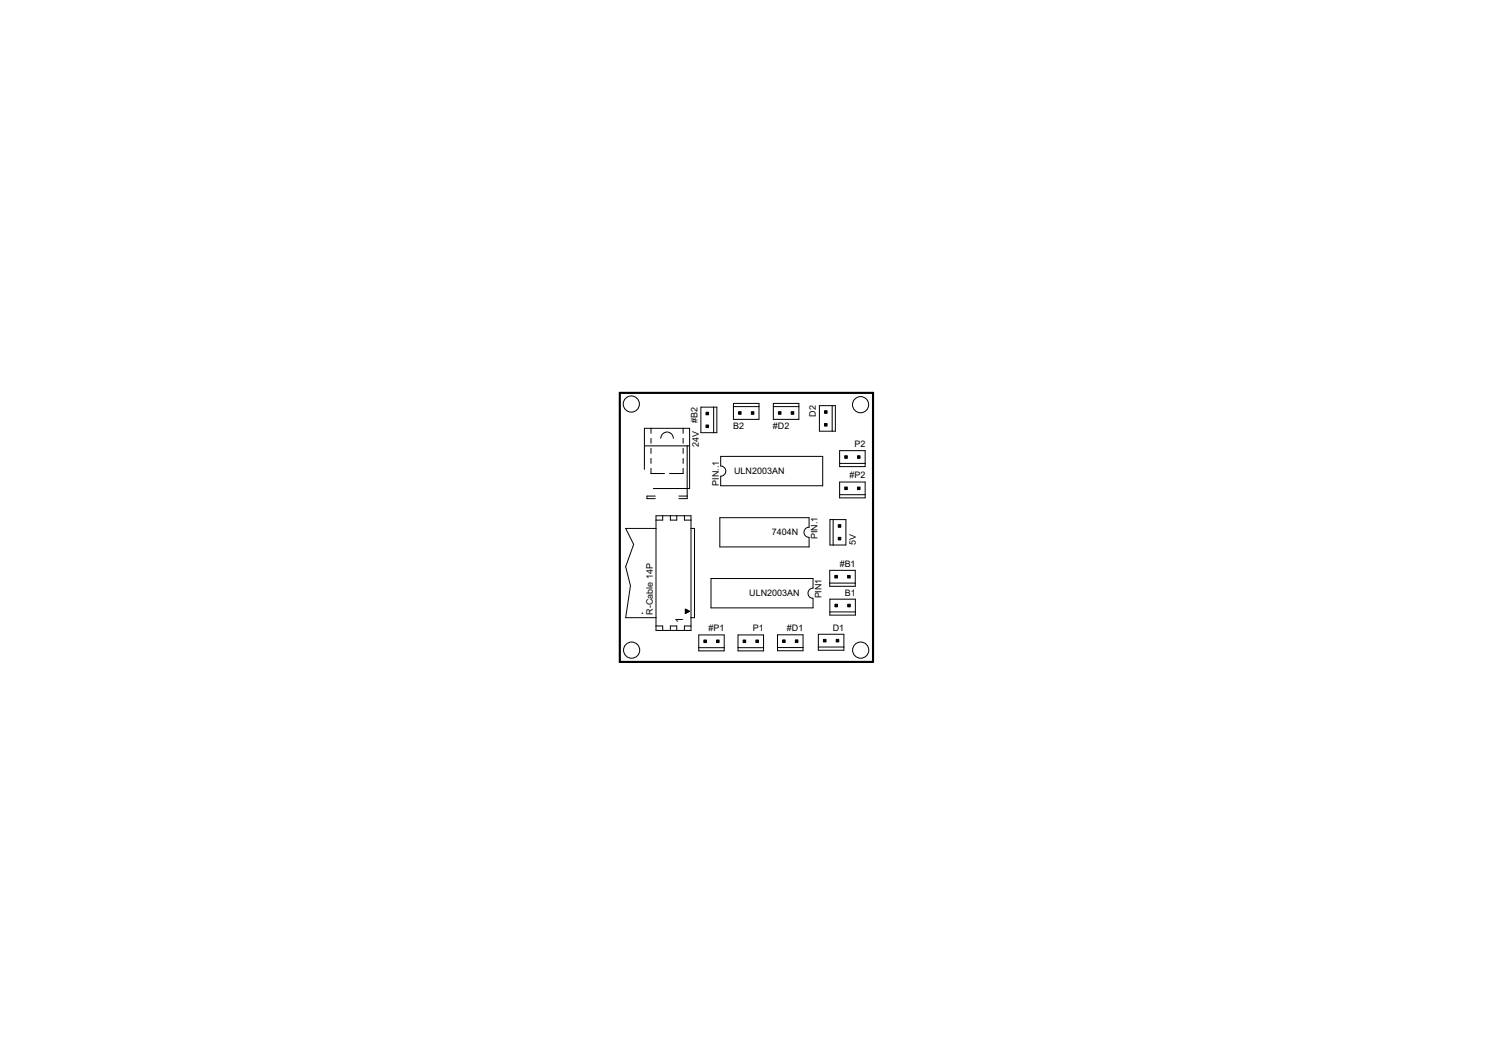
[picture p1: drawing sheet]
<svg xmlns="http://www.w3.org/2000/svg" width="297mm" height="210mm" viewBox="0 0 297 210" stroke-linecap="round" stroke-linejoin="round" font-family="sans-serif">
<g fill="#000" stroke="#000" stroke-width=".2">
<path d="M140.5 84.6h.5v.5h-.5zM140.5 82h.5v.5h-.5zM146.9 81.9h.5v.5h-.5zM149.5 81.9h.5v.5h-.5zM154.9 81.9h.5v.5h-.5zM157.4 81.9h.5v.5h-.5zM164 84.3h.5v.5h-.5zM164 81.7h.5v.5h-.5zM168.1 96.9h.5v.5h-.5zM168.1 90.7h.5v.5h-.5zM170.6 96.9h.5v.5h-.5zM170.6 90.7h.5v.5h-.5z"/>
<path d="M166.1 114.5h.5v.5h-.5zM166.8 104.4h.5v.5h-.5zM166.8 106.9h.5v.5h-.5zM168.6 114.5h.5v.5h-.5zM136.4 121.6h.1v.4h-.1zM136.4 121.2h.1v.4h-.1zM136.5 121.4h.3v.5h-.3zM136.7 121.5h.3v.3h-.3zM140 127.3h.5v.5h-.5zM142.6 127.3h.5v.5h-.5zM147.8 127.3h.6v.5h-.6zM150.4 127.3h.5v.5h-.5z"/>
<path d="M155.7 127.3h.5v.5h-.5zM158.2 127.3h.5v.5h-.5zM163.8 127.2h.5v.5h-.5zM166.1 120.2h.5v.5h-.5zM166.4 127.2h.5v.5h-.5zM168.7 120.2h.5v.5h-.5z"/>
</g>
<g fill="#000" stroke="#000" stroke-width=".2">
<path d="M128.2 85.2h1.3zM128.2 88.7h8.5zM128.2 85.2v8.2zM128.7 98.7h1.7zM128.7 99.2h1.7zM128.7 98.7v.5zM129.5 85.2h6.4zM129.5 85.2v1zM129.5 87.2v1zM129.5 89.2v1zM129.5 91.2v1zM129.5 93.2v1z"/>
<path d="M129.5 94.2h2zM130 97.2h6.7zM131.5 94.2h.7zM133.2 94.2h.8zM134 94.2h1.9zM135.1 98.7h1.6zM135.1 99.2h1.6zM135.9 85.2h1.3zM135.9 85.2v1zM135.9 87.2v1zM135.9 89.2v1zM135.9 91.2v1z"/>
<path d="M135.9 93.2v1zM136.7 88.7h.5zM136.7 88.7v8.5zM136.7 97.2h.5zM136.7 97.2v1.5zM136.7 98.7v.5zM137.2 85.2v12zM139.4 81h2.6zM139.4 81v5.1zM142 81v5.1zM142 81h.6zM139.4 86.1h2.6z"/>
<path d="M142.6 81v5.1zM142 86.1h.6zM143.4 96.6h20.3zM143.4 90.8v1.9zM143.4 94.7v1.9zM145.9 80.9v2.5zM145.9 83.4h5.1zM145.9 80.3v.6zM145.9 80.9h5.1zM145.9 80.3h5.1zM151 80.9v2.5zM151 80.3v.6z"/>
<path d="M153.9 80.9v2.5zM153.9 83.4h5zM153.9 80.3v.6zM153.9 80.9h5zM153.9 80.3h5zM158.9 80.9v2.5zM158.9 80.3v.6zM163 80.7h2.6zM163 80.7v5.1zM143.4 90.8h20.3zM163.7 90.8v5.8zM165.6 80.7v5.1z"/>
<path d="M165.6 80.7h.6zM163 85.8h2.6zM166.2 80.7v5.1zM165.6 85.8h.6zM167 98.4h5.1zM167 99.1h5.1zM167 95.9v2.5zM167 98.4v.7zM167 92.2h5.1zM167 92.8h5.1zM167 89.7v2.5zM167 92.2v.6z"/>
<path d="M172.1 95.9v2.5zM167 95.9h5.1zM172.1 98.4v.7zM172.1 89.7v2.5zM167 89.7h5.1zM172.1 92.2v.6zM126.1 108.3l-1.6 4.5zM124.5 112.8l.9 3.7zM124.5 105.1l1.6 3.2zM124.5 105.1h6zM130.5 105.1v17.8zM130.5 102.6v.9z"/>
<path d="M130.5 103.5h1.3zM130.5 103.5v1.6zM131.8 102.6v.9zM130.5 102.6h1.3zM133.4 102.6v.9zM131.8 102.6h1.6zM133.4 103.5h1.2zM134.6 102.6v.9zM133.4 102.6h1.2zM136.2 102.6v.9zM136.2 103.5h1.3zM134.6 102.6h1.6z"/>
<path d="M137.5 105.1h.7zM136.2 102.6h1.3zM137.5 103.5v1.6zM137.5 102.6v.9zM138.2 105.1v17.8zM143.2 108.8h17.8zM143.2 103v5.8zM143.2 103h17.8zM161 106.9v1.9zM161 103v1.9zM141.5 115.1h20.3zM161.8 115.1v1.9z"/>
<path d="M165.1 116h5.1zM165.1 116.6h5.1zM165.1 113.5v2.5zM165.1 116v.6zM165.1 103.4v5zM165.1 103.4h.7zM165.8 103.4v5zM165.1 108.4h.7zM165.8 103.4h2.5zM165.8 108.4h2.5zM168.3 103.4v5zM170.2 113.5v2.5z"/>
<path d="M165.1 113.5h5.1zM170.2 116v.6zM170.2 119.2v2.6zM165.1 119.2h5.1zM125.4 116.5l-.9 6.4zM124.5 122.9h6zM130.5 125.4h1.3zM130.5 122.9v1.6zM130.5 124.5h1.3zM130.5 124.5v.9zM131.8 124.5v.9zM131.8 125.4h1.6z"/>
<path d="M133.4 124.5v.9zM133.4 124.5h1.2zM133.4 125.4h1.2zM134.6 124.5v.9zM134.6 125.4h1.6zM136.2 124.5v.9zM136.2 124.5h1.3zM136.2 125.4h1.3zM136.3 121.2v.9zM136.3 121.2l.9 .4zM136.3 122.1l.9-.5zM136.9 121.6h.3z"/>
<path d="M137.5 122.9h.7zM137.5 105.1v17.8zM137.5 124.5v.9zM137.5 122.9v1.6zM139 128.9h5.1zM139 129.5h5.1zM139 126.3v2.6zM139 128.9v.6zM141.5 120.9h20.3zM141.5 115.1v5.8zM144.1 126.3v2.6zM139 126.3h5.1z"/>
<path d="M144.1 128.9v.6zM146.8 128.9h5.1zM146.8 129.5h5.1zM146.8 126.3v2.6zM146.8 128.9v.6zM151.9 126.3v2.6zM146.8 126.3h5.1zM151.9 128.9v.6zM154.7 128.8h5.1zM154.7 129.5h5.1zM154.7 126.3v2.5zM154.7 128.8v.7z"/>
<path d="M159.8 126.3v2.5zM154.7 126.3h5.1zM159.8 128.8v.7zM161.8 119v1.9zM162.8 128.7h5.1zM162.8 129.4h5.1zM162.8 126.2v2.5zM162.8 128.7v.7zM165.1 121.8h5.1zM165.1 122.4h5.1zM165.1 119.2v2.6zM165.1 121.8v.6z"/>
<path d="M167.9 126.2v2.5zM162.8 126.2h5.1zM167.9 128.7v.7zM170.2 121.8v.6z"/>
</g>
<g fill="none" stroke="#000" stroke-width=".2">
<path d="M131.5 87.2a1.25 1.25 0 0 1 1.2-1.3 1.25 1.25 0 0 1 1.3 1.3M143.4 92.7a1.02 1.02 0 0 1 1 1 1.02 1.02 0 0 1-1 1M161 104.9a1.01 1.01 0 0 0-1.1 1 1.01 1.01 0 0 0 1.1 1M161.8 117a1.02 1.02 0 0 0-1.1 1 1.02 1.02 0 0 0 1.1 1"/>
<circle cx="125.6" cy="80.4" r="1.61"/>
<circle cx="171.2" cy="80.5" r="1.61"/>
<circle cx="125.7" cy="129.3" r="1.61"/>
<circle cx="171.2" cy="129.3" r="1.61"/>
</g>
<path d="M123.3 78.2v53.5zM123.3 78.2h50.4zM123.3 131.7h50.4zM173.7 78.2v53.5z" fill="#000" stroke="#000" stroke-width=".42"/>
<text font-size="2.8" x="127.9" y="122.3" transform="rotate(-90 127.9 122.3)">.</text>
<text font-size="2.4" x="135.9" y="124" transform="rotate(-90 135.9 124)">1</text>
<g font-size="2">
<text x="162.3" y="82.9" transform="rotate(-90 162.3 82.9)">D2</text>
<text x="138.7" y="84.1" transform="rotate(-90 138.7 84.1)">#B2</text>
<text x="139.1" y="89" transform="rotate(-90 139.1 89)">24V</text>
<text x="145.9" y="85.4">B2</text>
<text x="153.8" y="85.4">#D2</text>
<text x="170" y="89">P2</text>
<text x="146.1" y="94.4">ULN2003AN</text>
<text x="169" y="95.2">#P2</text>
<text x="143" y="96.6" transform="rotate(-90 143 96.6)">PIN..1</text>
<text x="153.5" y="106.5">7404N</text>
<text x="162.6" y="107.3" transform="rotate(-90 162.6 107.3)">PIN.1</text>
<text x="167.1" y="112.8">#B1</text>
<text x="170.3" y="108.5" transform="rotate(-90 170.3 108.5)">5V</text>
<text x="149.1" y="118.7">ULN2003AN</text>
<text x="163.4" y="119.1" transform="rotate(-90 163.4 119.1)">PIN1</text>
<text x="168.1" y="118.5">B1</text>
<text x="129.9" y="122.3" transform="rotate(-90 129.9 122.3)">R-Cable 14P</text>
<text x="141" y="125.6">#P1</text>
<text x="149.8" y="125.6">P1</text>
<text x="156.6" y="125.6">#D1</text>
<text x="165.7" y="125.5">D1</text>
</g>
</svg>
